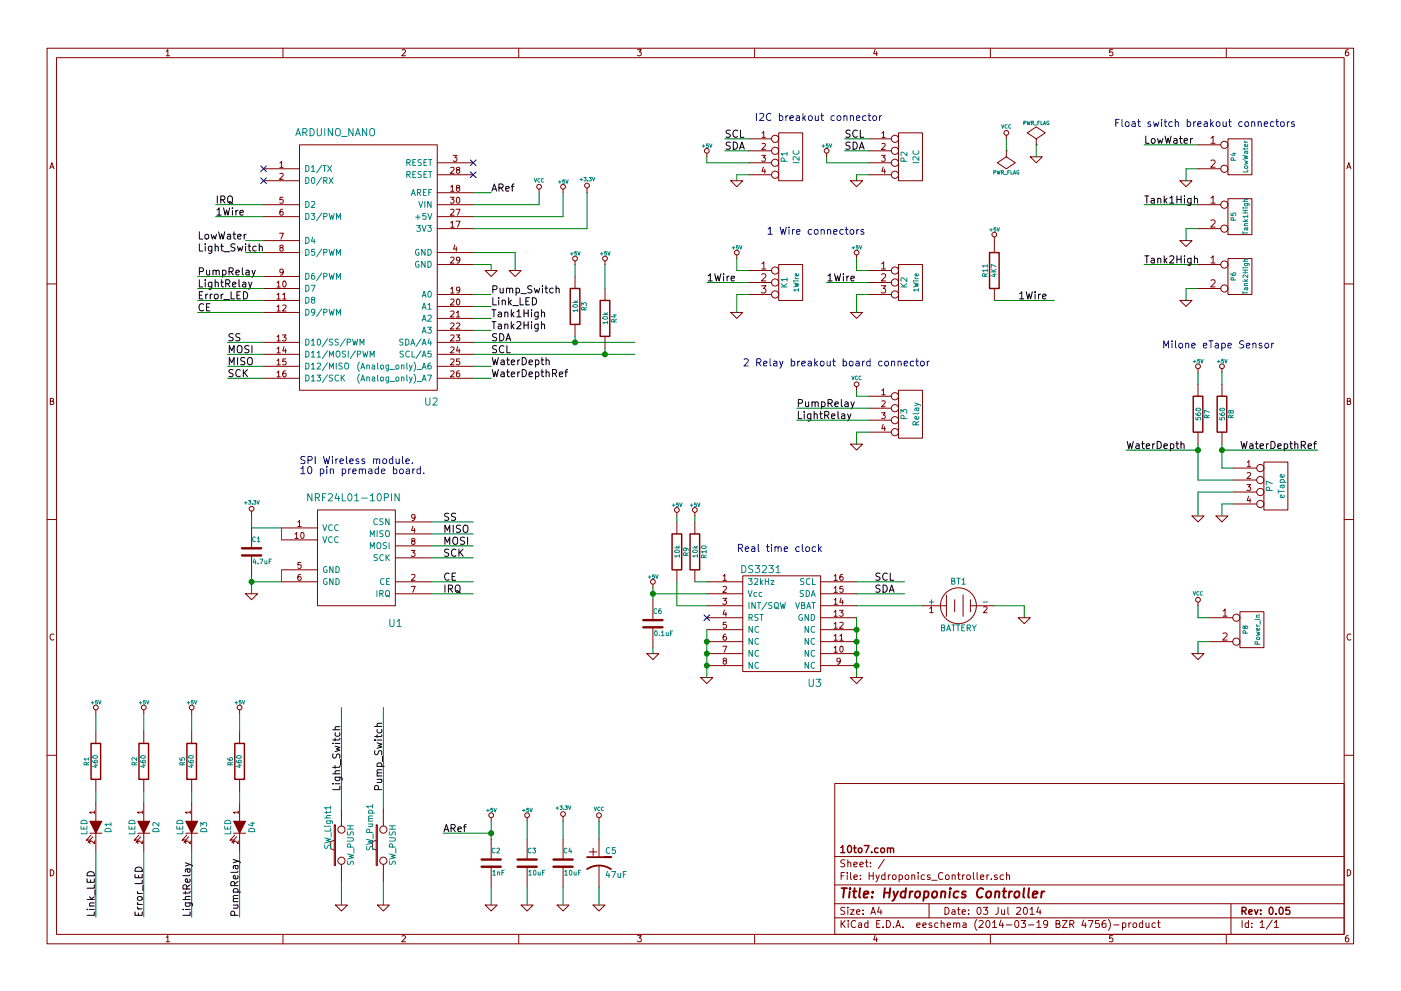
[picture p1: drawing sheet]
EESchema Schematic File Version 2
LIBS:power
LIBS:device
LIBS:transistors
LIBS:conn
LIBS:linear
LIBS:regul
LIBS:74xx
LIBS:cmos4000
LIBS:adc-dac
LIBS:memory
LIBS:xilinx
LIBS:special
LIBS:microcontrollers
LIBS:dsp
LIBS:microchip
LIBS:analog_switches
LIBS:motorola
LIBS:texas
LIBS:intel
LIBS:audio
LIBS:interface
LIBS:digital-audio
LIBS:philips
LIBS:display
LIBS:cypress
LIBS:siliconi
LIBS:opto
LIBS:atmel
LIBS:contrib
LIBS:valves
LIBS:10to7_arduino
LIBS:10to7_network
LIBS:10to7_connectors
LIBS:10to7_ic
LIBS:Hydroponics_Controller-cache
EELAYER 24 0
EELAYER END
$Descr A4 11693 8268
encoding utf-8
Sheet 1 1
Title "Hydroponics Controller"
Date "03 Jul 2014"
Rev "0.05"
Comp "10to7.com"
Comment1 ""
Comment2 ""
Comment3 ""
Comment4 ""
$EndDescr
$Comp
L ARDUINO_NANO U2
U 1 1
P 3100 2150
F 0 "U2" H 3600 950 60  0000 C CNN
F 1 "ARDUINO_NANO" H 2800 3200 60  0000 C CNN
F 2 "" H 3100 2150 60  0000 C CNN
F 3 "" H 3100 2150 60  0000 C CNN
	1    3100 2150
	1    0    0    -1  
$EndComp
$Comp
L NRF24L01-10PIN U1
U 1 1
P 2950 4600
F 0 "U1" H 3300 4000 60  0000 C CNN
F 1 "NRF24L01-10PIN" H 2950 5050 60  0000 C CNN
F 2 "" H 2950 4600 60  0000 C CNN
F 3 "" H 2950 4600 60  0000 C CNN
	1    2950 4600
	1    0    0    -1  
$EndComp
Text Notes 2500 3950 0    60   ~ 0
SPI Wireless module.\n10 pin premade board.
$Comp
L C C1
U 1 1
P 2100 4600
F 0 "C1" H 2100 4700 40  0000 L CNN
F 1 "4.7uF" H 2106 4515 40  0000 L CNN
F 2 "" H 2138 4450 30  0000 C CNN
F 3 "" H 2100 4600 60  0000 C CNN
	1    2100 4600
	1    0    0    -1  
$EndComp
Wire Wire Line
	2350 4400 2100 4400
Wire Wire Line
	2350 4850 2100 4850
Wire Wire Line
	2100 4800 2100 4950
Wire Wire Line
	2350 4750 2350 4850
Wire Wire Line
	2350 4500 2350 4400
$Comp
L GND #PWR01
U 1 1
P 2100 4950
F 0 "#PWR01" H 2100 4950 30  0001 C CNN
F 1 "GND" H 2100 4880 30  0001 C CNN
F 2 "" H 2100 4950 60  0000 C CNN
F 3 "" H 2100 4950 60  0000 C CNN
	1    2100 4950
	1    0    0    -1  
$EndComp
$Comp
L +3.3V #PWR02
U 1 1
P 2100 4300
F 0 "#PWR02" H 2100 4260 30  0001 C CNN
F 1 "+3.3V" H 2100 4410 30  0000 C CNN
F 2 "" H 2100 4300 60  0000 C CNN
F 3 "" H 2100 4300 60  0000 C CNN
	1    2100 4300
	1    0    0    -1  
$EndComp
Connection ~ 2100 4850
Wire Wire Line
	2100 4400 2100 4300
Wire Wire Line
	3600 4350 3950 4350
Wire Wire Line
	3600 4450 3950 4450
Wire Wire Line
	3600 4550 3950 4550
Wire Wire Line
	3600 4650 3950 4650
Wire Wire Line
	3600 4850 3950 4850
Wire Wire Line
	3600 4950 3950 4950
Text Label 3700 4350 0    60   ~ 0
SS
Text Label 3700 4450 0    60   ~ 0
MISO
Text Label 3700 4550 0    60   ~ 0
MOSI
Text Label 3700 4650 0    60   ~ 0
SCK
Text Label 3700 4850 0    60   ~ 0
CE
Text Label 3700 4950 0    60   ~ 0
IRQ
$Comp
L LED D1
U 1 1
P 800 6900
F 0 "D1" H 800 7000 50  0000 C CNN
F 1 "LED" H 800 6800 50  0000 C CNN
F 2 "" H 800 6900 60  0000 C CNN
F 3 "" H 800 6900 60  0000 C CNN
	1    800  6900
	0    1    1    0   
$EndComp
$Comp
L R R1
U 1 1
P 800 6350
F 0 "R1" V 880 6350 40  0000 C CNN
F 1 "460" V 807 6351 40  0000 C CNN
F 2 "" V 730 6350 30  0000 C CNN
F 3 "" H 800 6350 30  0000 C CNN
	1    800  6350
	-1   0    0    1   
$EndComp
Wire Wire Line
	800  6600 800  6700
Wire Wire Line
	800  7100 800  7650
Wire Wire Line
	800  6100 800  5950
$Comp
L +5V #PWR03
U 1 1
P 800 5950
F 0 "#PWR03" H 800 6040 20  0001 C CNN
F 1 "+5V" H 800 6040 30  0000 C CNN
F 2 "" H 800 5950 60  0000 C CNN
F 3 "" H 800 5950 60  0000 C CNN
	1    800  5950
	1    0    0    -1  
$EndComp
$Comp
L LED D2
U 1 1
P 1200 6900
F 0 "D2" H 1200 7000 50  0000 C CNN
F 1 "LED" H 1200 6800 50  0000 C CNN
F 2 "" H 1200 6900 60  0000 C CNN
F 3 "" H 1200 6900 60  0000 C CNN
	1    1200 6900
	0    1    1    0   
$EndComp
$Comp
L R R2
U 1 1
P 1200 6350
F 0 "R2" V 1280 6350 40  0000 C CNN
F 1 "460" V 1207 6351 40  0000 C CNN
F 2 "" V 1130 6350 30  0000 C CNN
F 3 "" H 1200 6350 30  0000 C CNN
	1    1200 6350
	-1   0    0    1   
$EndComp
Wire Wire Line
	1200 6600 1200 6700
Wire Wire Line
	1200 7100 1200 7650
Wire Wire Line
	1200 6100 1200 5950
$Comp
L +5V #PWR04
U 1 1
P 1200 5950
F 0 "#PWR04" H 1200 6040 20  0001 C CNN
F 1 "+5V" H 1200 6040 30  0000 C CNN
F 2 "" H 1200 5950 60  0000 C CNN
F 3 "" H 1200 5950 60  0000 C CNN
	1    1200 5950
	1    0    0    -1  
$EndComp
$Comp
L LED D3
U 1 1
P 1600 6900
F 0 "D3" H 1600 7000 50  0000 C CNN
F 1 "LED" H 1600 6800 50  0000 C CNN
F 2 "" H 1600 6900 60  0000 C CNN
F 3 "" H 1600 6900 60  0000 C CNN
	1    1600 6900
	0    1    1    0   
$EndComp
$Comp
L R R5
U 1 1
P 1600 6350
F 0 "R5" V 1680 6350 40  0000 C CNN
F 1 "460" V 1607 6351 40  0000 C CNN
F 2 "" V 1530 6350 30  0000 C CNN
F 3 "" H 1600 6350 30  0000 C CNN
	1    1600 6350
	-1   0    0    1   
$EndComp
Wire Wire Line
	1600 6600 1600 6700
Wire Wire Line
	1600 7100 1600 7650
Wire Wire Line
	1600 6100 1600 5950
$Comp
L +5V #PWR05
U 1 1
P 1600 5950
F 0 "#PWR05" H 1600 6040 20  0001 C CNN
F 1 "+5V" H 1600 6040 30  0000 C CNN
F 2 "" H 1600 5950 60  0000 C CNN
F 3 "" H 1600 5950 60  0000 C CNN
	1    1600 5950
	1    0    0    -1  
$EndComp
$Comp
L LED D4
U 1 1
P 2000 6900
F 0 "D4" H 2000 7000 50  0000 C CNN
F 1 "LED" H 2000 6800 50  0000 C CNN
F 2 "" H 2000 6900 60  0000 C CNN
F 3 "" H 2000 6900 60  0000 C CNN
	1    2000 6900
	0    1    1    0   
$EndComp
$Comp
L R R6
U 1 1
P 2000 6350
F 0 "R6" V 2080 6350 40  0000 C CNN
F 1 "460" V 2007 6351 40  0000 C CNN
F 2 "" V 1930 6350 30  0000 C CNN
F 3 "" H 2000 6350 30  0000 C CNN
	1    2000 6350
	-1   0    0    1   
$EndComp
Wire Wire Line
	2000 6600 2000 6700
Wire Wire Line
	2000 7100 2000 7650
Wire Wire Line
	2000 6100 2000 5950
$Comp
L +5V #PWR06
U 1 1
P 2000 5950
F 0 "#PWR06" H 2000 6040 20  0001 C CNN
F 1 "+5V" H 2000 6040 30  0000 C CNN
F 2 "" H 2000 5950 60  0000 C CNN
F 3 "" H 2000 5950 60  0000 C CNN
	1    2000 5950
	1    0    0    -1  
$EndComp
Text Label 800  7650 1    60   ~ 0
Link_LED
Text Label 1200 7650 1    60   ~ 0
Error_LED
Text Label 1600 7650 1    60   ~ 0
LightRelay
Text Label 2000 7650 1    60   ~ 0
PumpRelay
$Comp
L SW_PUSH SW_Light1
U 1 1
P 2850 7050
F 0 "SW_Light1" H 3000 7160 50  0000 C CNN
F 1 "SW_PUSH" H 2850 6970 50  0000 C CNN
F 2 "" H 2850 7050 60  0000 C CNN
F 3 "" H 2850 7050 60  0000 C CNN
	1    2850 7050
	0    -1   -1   0   
$EndComp
$Comp
L GND #PWR07
U 1 1
P 2850 7550
F 0 "#PWR07" H 2850 7550 30  0001 C CNN
F 1 "GND" H 2850 7480 30  0001 C CNN
F 2 "" H 2850 7550 60  0000 C CNN
F 3 "" H 2850 7550 60  0000 C CNN
	1    2850 7550
	1    0    0    -1  
$EndComp
Wire Wire Line
	2850 5900 2850 6750
Wire Wire Line
	2850 7550 2850 7350
$Comp
L SW_PUSH SW_Pump1
U 1 1
P 3200 7050
F 0 "SW_Pump1" H 3350 7160 50  0000 C CNN
F 1 "SW_PUSH" H 3200 6970 50  0000 C CNN
F 2 "" H 3200 7050 60  0000 C CNN
F 3 "" H 3200 7050 60  0000 C CNN
	1    3200 7050
	0    -1   -1   0   
$EndComp
$Comp
L GND #PWR08
U 1 1
P 3200 7550
F 0 "#PWR08" H 3200 7550 30  0001 C CNN
F 1 "GND" H 3200 7480 30  0001 C CNN
F 2 "" H 3200 7550 60  0000 C CNN
F 3 "" H 3200 7550 60  0000 C CNN
	1    3200 7550
	1    0    0    -1  
$EndComp
Wire Wire Line
	3200 5900 3200 6750
Wire Wire Line
	3200 7550 3200 7350
Text Label 2850 6600 1    60   ~ 0
Light_Switch
Text Label 3200 6600 1    60   ~ 0
Pump_Switch
$Comp
L GND #PWR09
U 1 1
P 4100 7550
F 0 "#PWR09" H 4100 7550 30  0001 C CNN
F 1 "GND" H 4100 7480 30  0001 C CNN
F 2 "" H 4100 7550 60  0000 C CNN
F 3 "" H 4100 7550 60  0000 C CNN
	1    4100 7550
	1    0    0    -1  
$EndComp
$Comp
L C C2
U 1 1
P 4100 7200
F 0 "C2" H 4100 7300 40  0000 L CNN
F 1 "1nF" H 4106 7115 40  0000 L CNN
F 2 "" H 4138 7050 30  0000 C CNN
F 3 "" H 4100 7200 60  0000 C CNN
	1    4100 7200
	1    0    0    -1  
$EndComp
Wire Wire Line
	4100 7550 4100 7400
$Comp
L +5V #PWR010
U 1 1
P 4100 6850
F 0 "#PWR010" H 4100 6940 20  0001 C CNN
F 1 "+5V" H 4100 6940 30  0000 C CNN
F 2 "" H 4100 6850 60  0000 C CNN
F 3 "" H 4100 6850 60  0000 C CNN
	1    4100 6850
	1    0    0    -1  
$EndComp
Wire Wire Line
	4100 6850 4100 7000
Wire Wire Line
	4100 6950 3700 6950
Connection ~ 4100 6950
$Comp
L GND #PWR011
U 1 1
P 4400 7550
F 0 "#PWR011" H 4400 7550 30  0001 C CNN
F 1 "GND" H 4400 7480 30  0001 C CNN
F 2 "" H 4400 7550 60  0000 C CNN
F 3 "" H 4400 7550 60  0000 C CNN
	1    4400 7550
	1    0    0    -1  
$EndComp
$Comp
L C C3
U 1 1
P 4400 7200
F 0 "C3" H 4400 7300 40  0000 L CNN
F 1 "10uF" H 4406 7115 40  0000 L CNN
F 2 "" H 4438 7050 30  0000 C CNN
F 3 "" H 4400 7200 60  0000 C CNN
	1    4400 7200
	1    0    0    -1  
$EndComp
Wire Wire Line
	4400 7550 4400 7400
$Comp
L +5V #PWR012
U 1 1
P 4400 6850
F 0 "#PWR012" H 4400 6940 20  0001 C CNN
F 1 "+5V" H 4400 6940 30  0000 C CNN
F 2 "" H 4400 6850 60  0000 C CNN
F 3 "" H 4400 6850 60  0000 C CNN
	1    4400 6850
	1    0    0    -1  
$EndComp
Wire Wire Line
	4400 6850 4400 7000
Text Label 3700 6950 0    60   ~ 0
ARef
$Comp
L GND #PWR013
U 1 1
P 4700 7550
F 0 "#PWR013" H 4700 7550 30  0001 C CNN
F 1 "GND" H 4700 7480 30  0001 C CNN
F 2 "" H 4700 7550 60  0000 C CNN
F 3 "" H 4700 7550 60  0000 C CNN
	1    4700 7550
	1    0    0    -1  
$EndComp
$Comp
L C C4
U 1 1
P 4700 7200
F 0 "C4" H 4700 7300 40  0000 L CNN
F 1 "10uF" H 4706 7115 40  0000 L CNN
F 2 "" H 4738 7050 30  0000 C CNN
F 3 "" H 4700 7200 60  0000 C CNN
	1    4700 7200
	1    0    0    -1  
$EndComp
$Comp
L +3.3V #PWR014
U 1 1
P 4700 6850
F 0 "#PWR014" H 4700 6810 30  0001 C CNN
F 1 "+3.3V" H 4700 6960 30  0000 C CNN
F 2 "" H 4700 6850 60  0000 C CNN
F 3 "" H 4700 6850 60  0000 C CNN
	1    4700 6850
	1    0    0    -1  
$EndComp
Wire Wire Line
	4700 7000 4700 6850
Wire Wire Line
	4700 7550 4700 7400
$Comp
L VCC #PWR015
U 1 1
P 5000 6850
F 0 "#PWR015" H 5000 6950 30  0001 C CNN
F 1 "VCC" H 5000 6950 30  0000 C CNN
F 2 "" H 5000 6850 60  0000 C CNN
F 3 "" H 5000 6850 60  0000 C CNN
	1    5000 6850
	1    0    0    -1  
$EndComp
$Comp
L GND #PWR016
U 1 1
P 5000 7550
F 0 "#PWR016" H 5000 7550 30  0001 C CNN
F 1 "GND" H 5000 7480 30  0001 C CNN
F 2 "" H 5000 7550 60  0000 C CNN
F 3 "" H 5000 7550 60  0000 C CNN
	1    5000 7550
	1    0    0    -1  
$EndComp
Wire Wire Line
	5000 7550 5000 7400
Wire Wire Line
	5000 7000 5000 6850
$Comp
L CP1 C5
U 1 1
P 5000 7200
F 0 "C5" H 5050 7300 50  0000 L CNN
F 1 "47uF" H 5050 7100 50  0000 L CNN
F 2 "" H 5000 7200 60  0000 C CNN
F 3 "" H 5000 7200 60  0000 C CNN
	1    5000 7200
	1    0    0    -1  
$EndComp
$Comp
L CONN_2 P4
U 1 1
P 10350 1300
F 0 "P4" V 10300 1300 40  0000 C CNN
F 1 "LowWater" V 10400 1300 40  0000 C CNN
F 2 "" H 10350 1300 60  0000 C CNN
F 3 "" H 10350 1300 60  0000 C CNN
	1    10350 1300
	1    0    0    -1  
$EndComp
$Comp
L GND #PWR017
U 1 1
P 9900 1500
F 0 "#PWR017" H 9900 1500 30  0001 C CNN
F 1 "GND" H 9900 1430 30  0001 C CNN
F 2 "" H 9900 1500 60  0000 C CNN
F 3 "" H 9900 1500 60  0000 C CNN
	1    9900 1500
	1    0    0    -1  
$EndComp
Wire Wire Line
	9900 1500 9900 1400
Wire Wire Line
	9900 1400 10000 1400
Wire Wire Line
	10000 1200 9550 1200
$Comp
L CONN_2 P5
U 1 1
P 10350 1800
F 0 "P5" V 10300 1800 40  0000 C CNN
F 1 "Tank1High" V 10400 1800 40  0000 C CNN
F 2 "" H 10350 1800 60  0000 C CNN
F 3 "" H 10350 1800 60  0000 C CNN
	1    10350 1800
	1    0    0    -1  
$EndComp
$Comp
L GND #PWR018
U 1 1
P 9900 2000
F 0 "#PWR018" H 9900 2000 30  0001 C CNN
F 1 "GND" H 9900 1930 30  0001 C CNN
F 2 "" H 9900 2000 60  0000 C CNN
F 3 "" H 9900 2000 60  0000 C CNN
	1    9900 2000
	1    0    0    -1  
$EndComp
Wire Wire Line
	9900 2000 9900 1900
Wire Wire Line
	9900 1900 10000 1900
Wire Wire Line
	10000 1700 9550 1700
$Comp
L CONN_2 P6
U 1 1
P 10350 2300
F 0 "P6" V 10300 2300 40  0000 C CNN
F 1 "Tank2High" V 10400 2300 40  0000 C CNN
F 2 "" H 10350 2300 60  0000 C CNN
F 3 "" H 10350 2300 60  0000 C CNN
	1    10350 2300
	1    0    0    -1  
$EndComp
$Comp
L GND #PWR019
U 1 1
P 9900 2500
F 0 "#PWR019" H 9900 2500 30  0001 C CNN
F 1 "GND" H 9900 2430 30  0001 C CNN
F 2 "" H 9900 2500 60  0000 C CNN
F 3 "" H 9900 2500 60  0000 C CNN
	1    9900 2500
	1    0    0    -1  
$EndComp
Wire Wire Line
	9900 2500 9900 2400
Wire Wire Line
	9900 2400 10000 2400
Wire Wire Line
	10000 2200 9550 2200
Text Label 9550 1200 0    60   ~ 0
LowWater
Text Label 9550 1700 0    60   ~ 0
Tank1High
Text Label 9550 2200 0    60   ~ 0
Tank2High
Text Notes 9300 1050 0    60   ~ 0
Float switch breakout connectors
$Comp
L CONN_4 P7
U 1 1
P 10650 4050
F 0 "P7" V 10600 4050 50  0000 C CNN
F 1 "eTape" V 10700 4050 50  0000 C CNN
F 2 "" H 10650 4050 60  0000 C CNN
F 3 "" H 10650 4050 60  0000 C CNN
	1    10650 4050
	1    0    0    -1  
$EndComp
$Comp
L R R8
U 1 1
P 10200 3450
F 0 "R8" V 10280 3450 40  0000 C CNN
F 1 "560" V 10207 3451 40  0000 C CNN
F 2 "" V 10130 3450 30  0000 C CNN
F 3 "" H 10200 3450 30  0000 C CNN
	1    10200 3450
	1    0    0    -1  
$EndComp
$Comp
L R R7
U 1 1
P 10000 3450
F 0 "R7" V 10080 3450 40  0000 C CNN
F 1 "560" V 10007 3451 40  0000 C CNN
F 2 "" V 9930 3450 30  0000 C CNN
F 3 "" H 10000 3450 30  0000 C CNN
	1    10000 3450
	1    0    0    -1  
$EndComp
Wire Wire Line
	10300 3900 10200 3900
Wire Wire Line
	10200 3900 10200 3700
Wire Wire Line
	10300 4000 10000 4000
Wire Wire Line
	10000 4000 10000 3700
$Comp
L +5V #PWR020
U 1 1
P 10200 3100
F 0 "#PWR020" H 10200 3190 20  0001 C CNN
F 1 "+5V" H 10200 3190 30  0000 C CNN
F 2 "" H 10200 3100 60  0000 C CNN
F 3 "" H 10200 3100 60  0000 C CNN
	1    10200 3100
	1    0    0    -1  
$EndComp
$Comp
L +5V #PWR021
U 1 1
P 10000 3100
F 0 "#PWR021" H 10000 3190 20  0001 C CNN
F 1 "+5V" H 10000 3190 30  0000 C CNN
F 2 "" H 10000 3100 60  0000 C CNN
F 3 "" H 10000 3100 60  0000 C CNN
	1    10000 3100
	1    0    0    -1  
$EndComp
Wire Wire Line
	10200 3200 10200 3100
Wire Wire Line
	10000 3100 10000 3200
Wire Wire Line
	10200 3750 11000 3750
Connection ~ 10200 3750
Wire Wire Line
	9400 3750 10000 3750
Connection ~ 10000 3750
Text Label 10350 3750 0    60   ~ 0
WaterDepthRef
Text Label 9400 3750 0    60   ~ 0
WaterDepth
$Comp
L GND #PWR022
U 1 1
P 10200 4300
F 0 "#PWR022" H 10200 4300 30  0001 C CNN
F 1 "GND" H 10200 4230 30  0001 C CNN
F 2 "" H 10200 4300 60  0000 C CNN
F 3 "" H 10200 4300 60  0000 C CNN
	1    10200 4300
	1    0    0    -1  
$EndComp
$Comp
L GND #PWR023
U 1 1
P 10000 4300
F 0 "#PWR023" H 10000 4300 30  0001 C CNN
F 1 "GND" H 10000 4230 30  0001 C CNN
F 2 "" H 10000 4300 60  0000 C CNN
F 3 "" H 10000 4300 60  0000 C CNN
	1    10000 4300
	1    0    0    -1  
$EndComp
Wire Wire Line
	10200 4300 10200 4200
Wire Wire Line
	10200 4200 10300 4200
Wire Wire Line
	10300 4100 10000 4100
Wire Wire Line
	10000 4100 10000 4300
Text Notes 9700 2900 0    60   ~ 0
Milone eTape Sensor
$Comp
L CONN_4 P2
U 1 1
P 7600 1300
F 0 "P2" V 7550 1300 50  0000 C CNN
F 1 "I2C" V 7650 1300 50  0000 C CNN
F 2 "" H 7600 1300 60  0000 C CNN
F 3 "" H 7600 1300 60  0000 C CNN
	1    7600 1300
	1    0    0    -1  
$EndComp
Wire Wire Line
	7250 1150 7050 1150
Wire Wire Line
	7250 1250 7050 1250
Wire Wire Line
	7250 1350 6900 1350
Wire Wire Line
	6900 1350 6900 1300
Wire Wire Line
	7250 1450 7150 1450
Wire Wire Line
	7150 1450 7150 1500
Text Label 7050 1150 0    60   ~ 0
SCL
Text Label 7050 1250 0    60   ~ 0
SDA
$Comp
L GND #PWR024
U 1 1
P 7150 1500
F 0 "#PWR024" H 7150 1500 30  0001 C CNN
F 1 "GND" H 7150 1430 30  0001 C CNN
F 2 "" H 7150 1500 60  0000 C CNN
F 3 "" H 7150 1500 60  0000 C CNN
	1    7150 1500
	1    0    0    -1  
$EndComp
$Comp
L +5V #PWR025
U 1 1
P 6900 1300
F 0 "#PWR025" H 6900 1390 20  0001 C CNN
F 1 "+5V" H 6900 1390 30  0000 C CNN
F 2 "" H 6900 1300 60  0000 C CNN
F 3 "" H 6900 1300 60  0000 C CNN
	1    6900 1300
	1    0    0    -1  
$EndComp
$Comp
L CONN_4 P1
U 1 1
P 6600 1300
F 0 "P1" V 6550 1300 50  0000 C CNN
F 1 "I2C" V 6650 1300 50  0000 C CNN
F 2 "" H 6600 1300 60  0000 C CNN
F 3 "" H 6600 1300 60  0000 C CNN
	1    6600 1300
	1    0    0    -1  
$EndComp
Wire Wire Line
	6250 1150 6050 1150
Wire Wire Line
	6250 1250 6050 1250
Wire Wire Line
	6250 1350 5900 1350
Wire Wire Line
	5900 1350 5900 1300
Wire Wire Line
	6250 1450 6150 1450
Wire Wire Line
	6150 1450 6150 1500
Text Label 6050 1150 0    60   ~ 0
SCL
Text Label 6050 1250 0    60   ~ 0
SDA
$Comp
L GND #PWR026
U 1 1
P 6150 1500
F 0 "#PWR026" H 6150 1500 30  0001 C CNN
F 1 "GND" H 6150 1430 30  0001 C CNN
F 2 "" H 6150 1500 60  0000 C CNN
F 3 "" H 6150 1500 60  0000 C CNN
	1    6150 1500
	1    0    0    -1  
$EndComp
$Comp
L +5V #PWR027
U 1 1
P 5900 1300
F 0 "#PWR027" H 5900 1390 20  0001 C CNN
F 1 "+5V" H 5900 1390 30  0000 C CNN
F 2 "" H 5900 1300 60  0000 C CNN
F 3 "" H 5900 1300 60  0000 C CNN
	1    5900 1300
	1    0    0    -1  
$EndComp
Text Notes 6300 1000 0    60   ~ 0
I2C breakout connector
$Comp
L CONN_3 K1
U 1 1
P 6600 2350
F 0 "K1" V 6550 2350 50  0000 C CNN
F 1 "1Wire" V 6650 2350 40  0000 C CNN
F 2 "" H 6600 2350 60  0000 C CNN
F 3 "" H 6600 2350 60  0000 C CNN
	1    6600 2350
	1    0    0    -1  
$EndComp
$Comp
L GND #PWR028
U 1 1
P 6150 2600
F 0 "#PWR028" H 6150 2600 30  0001 C CNN
F 1 "GND" H 6150 2530 30  0001 C CNN
F 2 "" H 6150 2600 60  0000 C CNN
F 3 "" H 6150 2600 60  0000 C CNN
	1    6150 2600
	1    0    0    -1  
$EndComp
$Comp
L +5V #PWR029
U 1 1
P 6150 2150
F 0 "#PWR029" H 6150 2240 20  0001 C CNN
F 1 "+5V" H 6150 2240 30  0000 C CNN
F 2 "" H 6150 2150 60  0000 C CNN
F 3 "" H 6150 2150 60  0000 C CNN
	1    6150 2150
	1    0    0    -1  
$EndComp
Wire Wire Line
	6250 2250 6150 2250
Wire Wire Line
	6150 2250 6150 2150
Wire Wire Line
	6250 2450 6150 2450
Wire Wire Line
	6150 2450 6150 2600
Text Label 5900 2350 0    60   ~ 0
1Wire
Wire Wire Line
	6250 2350 5900 2350
$Comp
L CONN_3 K2
U 1 1
P 7600 2350
F 0 "K2" V 7550 2350 50  0000 C CNN
F 1 "1Wire" V 7650 2350 40  0000 C CNN
F 2 "" H 7600 2350 60  0000 C CNN
F 3 "" H 7600 2350 60  0000 C CNN
	1    7600 2350
	1    0    0    -1  
$EndComp
$Comp
L GND #PWR030
U 1 1
P 7150 2600
F 0 "#PWR030" H 7150 2600 30  0001 C CNN
F 1 "GND" H 7150 2530 30  0001 C CNN
F 2 "" H 7150 2600 60  0000 C CNN
F 3 "" H 7150 2600 60  0000 C CNN
	1    7150 2600
	1    0    0    -1  
$EndComp
$Comp
L +5V #PWR031
U 1 1
P 7150 2150
F 0 "#PWR031" H 7150 2240 20  0001 C CNN
F 1 "+5V" H 7150 2240 30  0000 C CNN
F 2 "" H 7150 2150 60  0000 C CNN
F 3 "" H 7150 2150 60  0000 C CNN
	1    7150 2150
	1    0    0    -1  
$EndComp
Wire Wire Line
	7250 2250 7150 2250
Wire Wire Line
	7150 2250 7150 2150
Wire Wire Line
	7250 2450 7150 2450
Wire Wire Line
	7150 2450 7150 2600
Text Label 6900 2350 0    60   ~ 0
1Wire
Wire Wire Line
	7250 2350 6900 2350
Text Notes 6400 1950 0    60   ~ 0
1 Wire connectors
$Comp
L CONN_4 P3
U 1 1
P 7600 3450
F 0 "P3" V 7550 3450 50  0000 C CNN
F 1 "Relay" V 7650 3450 50  0000 C CNN
F 2 "" H 7600 3450 60  0000 C CNN
F 3 "" H 7600 3450 60  0000 C CNN
	1    7600 3450
	1    0    0    -1  
$EndComp
$Comp
L VCC #PWR032
U 1 1
P 7150 3250
F 0 "#PWR032" H 7150 3350 30  0001 C CNN
F 1 "VCC" H 7150 3350 30  0000 C CNN
F 2 "" H 7150 3250 60  0000 C CNN
F 3 "" H 7150 3250 60  0000 C CNN
	1    7150 3250
	1    0    0    -1  
$EndComp
$Comp
L GND #PWR033
U 1 1
P 7150 3700
F 0 "#PWR033" H 7150 3700 30  0001 C CNN
F 1 "GND" H 7150 3630 30  0001 C CNN
F 2 "" H 7150 3700 60  0000 C CNN
F 3 "" H 7150 3700 60  0000 C CNN
	1    7150 3700
	1    0    0    -1  
$EndComp
Wire Wire Line
	7250 3300 7150 3300
Wire Wire Line
	7150 3300 7150 3250
Wire Wire Line
	7250 3600 7150 3600
Wire Wire Line
	7150 3600 7150 3700
Text Label 6650 3400 0    60   ~ 0
PumpRelay
Text Label 6650 3500 0    60   ~ 0
LightRelay
Wire Wire Line
	7250 3500 6650 3500
Wire Wire Line
	7250 3400 6650 3400
Text Notes 6200 3050 0    60   ~ 0
2 Relay breakout board connector
$Comp
L R R4
U 1 1
P 5050 2650
F 0 "R4" V 5130 2650 40  0000 C CNN
F 1 "10k" V 5057 2651 40  0000 C CNN
F 2 "" V 4980 2650 30  0000 C CNN
F 3 "" H 5050 2650 30  0000 C CNN
	1    5050 2650
	1    0    0    -1  
$EndComp
$Comp
L R R3
U 1 1
P 4800 2550
F 0 "R3" V 4880 2550 40  0000 C CNN
F 1 "10k" V 4807 2551 40  0000 C CNN
F 2 "" V 4730 2550 30  0000 C CNN
F 3 "" H 4800 2550 30  0000 C CNN
	1    4800 2550
	1    0    0    -1  
$EndComp
Text Label 1800 1700 0    60   ~ 0
IRQ
Text Label 1800 1800 0    60   ~ 0
1Wire
Text Label 4100 2850 0    60   ~ 0
SDA
Text Label 4100 2950 0    60   ~ 0
SCL
Text Label 1650 2300 0    60   ~ 0
PumpRelay
Text Label 1650 2400 0    60   ~ 0
LightRelay
Text Label 1650 2600 0    60   ~ 0
CE
Text Label 1650 2500 0    60   ~ 0
Error_LED
Text Label 1900 2850 0    60   ~ 0
SS
Text Label 1900 2950 0    60   ~ 0
MOSI
Text Label 1900 3050 0    60   ~ 0
MISO
Text Label 1900 3150 0    60   ~ 0
SCK
Text Label 4100 1600 0    60   ~ 0
ARef
Text Label 4100 3050 0    60   ~ 0
WaterDepth
Text Label 4100 3150 0    60   ~ 0
WaterDepthRef
Text Label 4100 2650 0    60   ~ 0
Tank1High
Text Label 4100 2750 0    60   ~ 0
Tank2High
Text Label 1650 2000 0    60   ~ 0
LowWater
Text Label 1650 2100 0    60   ~ 0
Light_Switch
Text Label 4100 2450 0    60   ~ 0
Pump_Switch
Text Label 4100 2550 0    60   ~ 0
Link_LED
Wire Wire Line
	2200 1700 1800 1700
Wire Wire Line
	2200 1800 1800 1800
Wire Wire Line
	5300 2850 3950 2850
Wire Wire Line
	4800 2850 4800 2800
Connection ~ 4800 2850
Wire Wire Line
	5300 2950 3950 2950
Wire Wire Line
	5050 2950 5050 2900
Connection ~ 5050 2950
Wire Wire Line
	2200 2300 1650 2300
Wire Wire Line
	2200 2400 1650 2400
Wire Wire Line
	2200 2500 1650 2500
Wire Wire Line
	2200 2600 1650 2600
Wire Wire Line
	2200 2850 1900 2850
Wire Wire Line
	2200 2950 1900 2950
Wire Wire Line
	2200 3050 1900 3050
Wire Wire Line
	2200 3150 1900 3150
Wire Wire Line
	3950 2550 4100 2550
Wire Wire Line
	3950 2450 4100 2450
Wire Wire Line
	2050 2100 2200 2100
Wire Wire Line
	2050 2000 2200 2000
Wire Wire Line
	3950 2750 4100 2750
Wire Wire Line
	3950 2650 4100 2650
Wire Wire Line
	3950 3150 4100 3150
Wire Wire Line
	3950 3050 4100 3050
Wire Wire Line
	3950 1600 4100 1600
$Comp
L VCC #PWR034
U 1 1
P 4500 1600
F 0 "#PWR034" H 4500 1700 30  0001 C CNN
F 1 "VCC" H 4500 1700 30  0000 C CNN
F 2 "" H 4500 1600 60  0000 C CNN
F 3 "" H 4500 1600 60  0000 C CNN
	1    4500 1600
	1    0    0    -1  
$EndComp
$Comp
L +5V #PWR035
U 1 1
P 4700 1600
F 0 "#PWR035" H 4700 1690 20  0001 C CNN
F 1 "+5V" H 4700 1690 30  0000 C CNN
F 2 "" H 4700 1600 60  0000 C CNN
F 3 "" H 4700 1600 60  0000 C CNN
	1    4700 1600
	1    0    0    -1  
$EndComp
$Comp
L +3.3V #PWR036
U 1 1
P 4900 1600
F 0 "#PWR036" H 4900 1560 30  0001 C CNN
F 1 "+3.3V" H 4900 1710 30  0000 C CNN
F 2 "" H 4900 1600 60  0000 C CNN
F 3 "" H 4900 1600 60  0000 C CNN
	1    4900 1600
	1    0    0    -1  
$EndComp
Wire Wire Line
	3950 1700 4500 1700
Wire Wire Line
	4500 1700 4500 1600
Wire Wire Line
	3950 1800 4700 1800
Wire Wire Line
	4700 1800 4700 1600
Wire Wire Line
	3950 1900 4900 1900
Wire Wire Line
	4900 1900 4900 1600
$Comp
L GND #PWR037
U 1 1
P 4100 2250
F 0 "#PWR037" H 4100 2250 30  0001 C CNN
F 1 "GND" H 4100 2180 30  0001 C CNN
F 2 "" H 4100 2250 60  0000 C CNN
F 3 "" H 4100 2250 60  0000 C CNN
	1    4100 2250
	1    0    0    -1  
$EndComp
$Comp
L GND #PWR038
U 1 1
P 4300 2250
F 0 "#PWR038" H 4300 2250 30  0001 C CNN
F 1 "GND" H 4300 2180 30  0001 C CNN
F 2 "" H 4300 2250 60  0000 C CNN
F 3 "" H 4300 2250 60  0000 C CNN
	1    4300 2250
	1    0    0    -1  
$EndComp
Wire Wire Line
	3950 2200 4100 2200
Wire Wire Line
	4100 2200 4100 2250
Wire Wire Line
	3950 2100 4300 2100
Wire Wire Line
	4300 2100 4300 2250
NoConn ~ 2200 1400
NoConn ~ 2200 1500
NoConn ~ 3950 1350
NoConn ~ 3950 1450
$Comp
L +5V #PWR039
U 1 1
P 4800 2200
F 0 "#PWR039" H 4800 2290 20  0001 C CNN
F 1 "+5V" H 4800 2290 30  0000 C CNN
F 2 "" H 4800 2200 60  0000 C CNN
F 3 "" H 4800 2200 60  0000 C CNN
	1    4800 2200
	1    0    0    -1  
$EndComp
$Comp
L +5V #PWR040
U 1 1
P 5050 2200
F 0 "#PWR040" H 5050 2290 20  0001 C CNN
F 1 "+5V" H 5050 2290 30  0000 C CNN
F 2 "" H 5050 2200 60  0000 C CNN
F 3 "" H 5050 2200 60  0000 C CNN
	1    5050 2200
	1    0    0    -1  
$EndComp
Wire Wire Line
	5050 2400 5050 2200
Wire Wire Line
	4800 2300 4800 2200
$Comp
L GND #PWR041
U 1 1
P 8650 1300
F 0 "#PWR041" H 8650 1300 30  0001 C CNN
F 1 "GND" H 8650 1230 30  0001 C CNN
F 2 "" H 8650 1300 60  0000 C CNN
F 3 "" H 8650 1300 60  0000 C CNN
	1    8650 1300
	1    0    0    -1  
$EndComp
$Comp
L VCC #PWR042
U 1 1
P 8400 1150
F 0 "#PWR042" H 8400 1250 30  0001 C CNN
F 1 "VCC" H 8400 1250 30  0000 C CNN
F 2 "" H 8400 1150 60  0000 C CNN
F 3 "" H 8400 1150 60  0000 C CNN
	1    8400 1150
	1    0    0    -1  
$EndComp
$Comp
L PWR_FLAG #FLG043
U 1 1
P 8650 1200
F 0 "#FLG043" H 8650 1295 30  0001 C CNN
F 1 "PWR_FLAG" H 8650 1380 30  0000 C CNN
F 2 "" H 8650 1200 60  0000 C CNN
F 3 "" H 8650 1200 60  0000 C CNN
	1    8650 1200
	1    0    0    -1  
$EndComp
$Comp
L PWR_FLAG #FLG044
U 1 1
P 8400 1250
F 0 "#FLG044" H 8400 1345 30  0001 C CNN
F 1 "PWR_FLAG" H 8400 1430 30  0000 C CNN
F 2 "" H 8400 1250 60  0000 C CNN
F 3 "" H 8400 1250 60  0000 C CNN
	1    8400 1250
	-1   0    0    1   
$EndComp
Wire Wire Line
	8650 1300 8650 1200
Wire Wire Line
	8400 1250 8400 1150
$Comp
L CONN_2 P8
U 1 1
P 10450 5250
F 0 "P8" V 10400 5250 40  0000 C CNN
F 1 "Power_In" V 10500 5250 40  0000 C CNN
F 2 "" H 10450 5250 60  0000 C CNN
F 3 "" H 10450 5250 60  0000 C CNN
	1    10450 5250
	1    0    0    -1  
$EndComp
$Comp
L VCC #PWR045
U 1 1
P 10000 5050
F 0 "#PWR045" H 10000 5150 30  0001 C CNN
F 1 "VCC" H 10000 5150 30  0000 C CNN
F 2 "" H 10000 5050 60  0000 C CNN
F 3 "" H 10000 5050 60  0000 C CNN
	1    10000 5050
	1    0    0    -1  
$EndComp
$Comp
L GND #PWR046
U 1 1
P 10000 5450
F 0 "#PWR046" H 10000 5450 30  0001 C CNN
F 1 "GND" H 10000 5380 30  0001 C CNN
F 2 "" H 10000 5450 60  0000 C CNN
F 3 "" H 10000 5450 60  0000 C CNN
	1    10000 5450
	1    0    0    -1  
$EndComp
Wire Wire Line
	10100 5150 10000 5150
Wire Wire Line
	10000 5150 10000 5050
Wire Wire Line
	10100 5350 10000 5350
Wire Wire Line
	10000 5350 10000 5450
$Comp
L DS3231 U3
U 1 1
P 6550 5200
F 0 "U3" H 6800 4700 60  0000 C CNN
F 1 "DS3231" H 6350 5650 60  0000 C CNN
F 2 "" H 6350 5500 60  0000 C CNN
F 3 "" H 6350 5500 60  0000 C CNN
	1    6550 5200
	1    0    0    -1  
$EndComp
Wire Wire Line
	7150 4850 7550 4850
Wire Wire Line
	7150 4950 7550 4950
$Comp
L BATTERY BT1
U 1 1
P 8000 5050
F 0 "BT1" H 8000 5250 50  0000 C CNN
F 1 "BATTERY" H 8000 4860 50  0000 C CNN
F 2 "" H 8000 5050 60  0000 C CNN
F 3 "" H 8000 5050 60  0000 C CNN
	1    8000 5050
	1    0    0    -1  
$EndComp
Wire Wire Line
	7150 5050 7700 5050
Wire Wire Line
	8300 5050 8550 5050
Wire Wire Line
	8550 5050 8550 5150
$Comp
L GND #PWR047
U 1 1
P 8550 5150
F 0 "#PWR047" H 8550 5150 30  0001 C CNN
F 1 "GND" H 8550 5080 30  0001 C CNN
F 2 "" H 8550 5150 60  0000 C CNN
F 3 "" H 8550 5150 60  0000 C CNN
	1    8550 5150
	1    0    0    -1  
$EndComp
$Comp
L GND #PWR048
U 1 1
P 5900 5650
F 0 "#PWR048" H 5900 5650 30  0001 C CNN
F 1 "GND" H 5900 5580 30  0001 C CNN
F 2 "" H 5900 5650 60  0000 C CNN
F 3 "" H 5900 5650 60  0000 C CNN
	1    5900 5650
	1    0    0    -1  
$EndComp
Text Label 7300 4850 0    60   ~ 0
SCL
Text Label 7300 4950 0    60   ~ 0
SDA
Wire Wire Line
	7150 5150 7150 5650
Connection ~ 7150 5250
Connection ~ 7150 5350
Connection ~ 7150 5450
Wire Wire Line
	5900 5250 5900 5650
Connection ~ 5900 5350
Connection ~ 5900 5450
Connection ~ 5900 5550
$Comp
L GND #PWR049
U 1 1
P 7150 5650
F 0 "#PWR049" H 7150 5650 30  0001 C CNN
F 1 "GND" H 7150 5580 30  0001 C CNN
F 2 "" H 7150 5650 60  0000 C CNN
F 3 "" H 7150 5650 60  0000 C CNN
	1    7150 5650
	1    0    0    -1  
$EndComp
Connection ~ 7150 5550
Text Notes 6150 4600 0    60   ~ 0
Real time clock
Wire Wire Line
	5900 4950 5450 4950
Wire Wire Line
	5450 4900 5450 5000
$Comp
L +5V #PWR050
U 1 1
P 5450 4900
F 0 "#PWR050" H 5450 4990 20  0001 C CNN
F 1 "+5V" H 5450 4990 30  0000 C CNN
F 2 "" H 5450 4900 60  0000 C CNN
F 3 "" H 5450 4900 60  0000 C CNN
	1    5450 4900
	1    0    0    -1  
$EndComp
NoConn ~ 5900 5150
$Comp
L C C6
U 1 1
P 5450 5200
F 0 "C6" H 5450 5300 40  0000 L CNN
F 1 "0.1uF" H 5456 5115 40  0000 L CNN
F 2 "" H 5488 5050 30  0000 C CNN
F 3 "" H 5450 5200 60  0000 C CNN
	1    5450 5200
	1    0    0    -1  
$EndComp
$Comp
L GND #PWR051
U 1 1
P 5450 5450
F 0 "#PWR051" H 5450 5450 30  0001 C CNN
F 1 "GND" H 5450 5380 30  0001 C CNN
F 2 "" H 5450 5450 60  0000 C CNN
F 3 "" H 5450 5450 60  0000 C CNN
	1    5450 5450
	1    0    0    -1  
$EndComp
Connection ~ 5450 4950
Wire Wire Line
	5450 5450 5450 5400
$Comp
L R R10
U 1 1
P 5800 4600
F 0 "R10" V 5880 4600 40  0000 C CNN
F 1 "10k" V 5807 4601 40  0000 C CNN
F 2 "" V 5730 4600 30  0000 C CNN
F 3 "" H 5800 4600 30  0000 C CNN
	1    5800 4600
	1    0    0    -1  
$EndComp
$Comp
L R R9
U 1 1
P 5650 4600
F 0 "R9" V 5730 4600 40  0000 C CNN
F 1 "10k" V 5657 4601 40  0000 C CNN
F 2 "" V 5580 4600 30  0000 C CNN
F 3 "" H 5650 4600 30  0000 C CNN
	1    5650 4600
	1    0    0    -1  
$EndComp
Wire Wire Line
	5900 4850 5800 4850
Wire Wire Line
	5900 5050 5650 5050
Wire Wire Line
	5650 5050 5650 4850
$Comp
L +5V #PWR052
U 1 1
P 5800 4300
F 0 "#PWR052" H 5800 4390 20  0001 C CNN
F 1 "+5V" H 5800 4390 30  0000 C CNN
F 2 "" H 5800 4300 60  0000 C CNN
F 3 "" H 5800 4300 60  0000 C CNN
	1    5800 4300
	1    0    0    -1  
$EndComp
$Comp
L +5V #PWR053
U 1 1
P 5650 4300
F 0 "#PWR053" H 5650 4390 20  0001 C CNN
F 1 "+5V" H 5650 4390 30  0000 C CNN
F 2 "" H 5650 4300 60  0000 C CNN
F 3 "" H 5650 4300 60  0000 C CNN
	1    5650 4300
	1    0    0    -1  
$EndComp
Wire Wire Line
	5800 4350 5800 4300
Wire Wire Line
	5650 4350 5650 4300
$Comp
L R R11
U 1 1
P 8300 2250
F 0 "R11" V 8380 2250 40  0000 C CNN
F 1 "4K7" V 8307 2251 40  0000 C CNN
F 2 "" V 8230 2250 30  0000 C CNN
F 3 "" H 8300 2250 30  0000 C CNN
	1    8300 2250
	-1   0    0    1   
$EndComp
Wire Wire Line
	8300 2500 8800 2500
Text Label 8500 2500 0    60   ~ 0
1Wire
$Comp
L +5V #PWR054
U 1 1
P 8300 2000
F 0 "#PWR054" H 8300 2090 20  0001 C CNN
F 1 "+5V" H 8300 2090 30  0000 C CNN
F 2 "" H 8300 2000 60  0000 C CNN
F 3 "" H 8300 2000 60  0000 C CNN
	1    8300 2000
	1    0    0    -1  
$EndComp
$EndSCHEMATC
